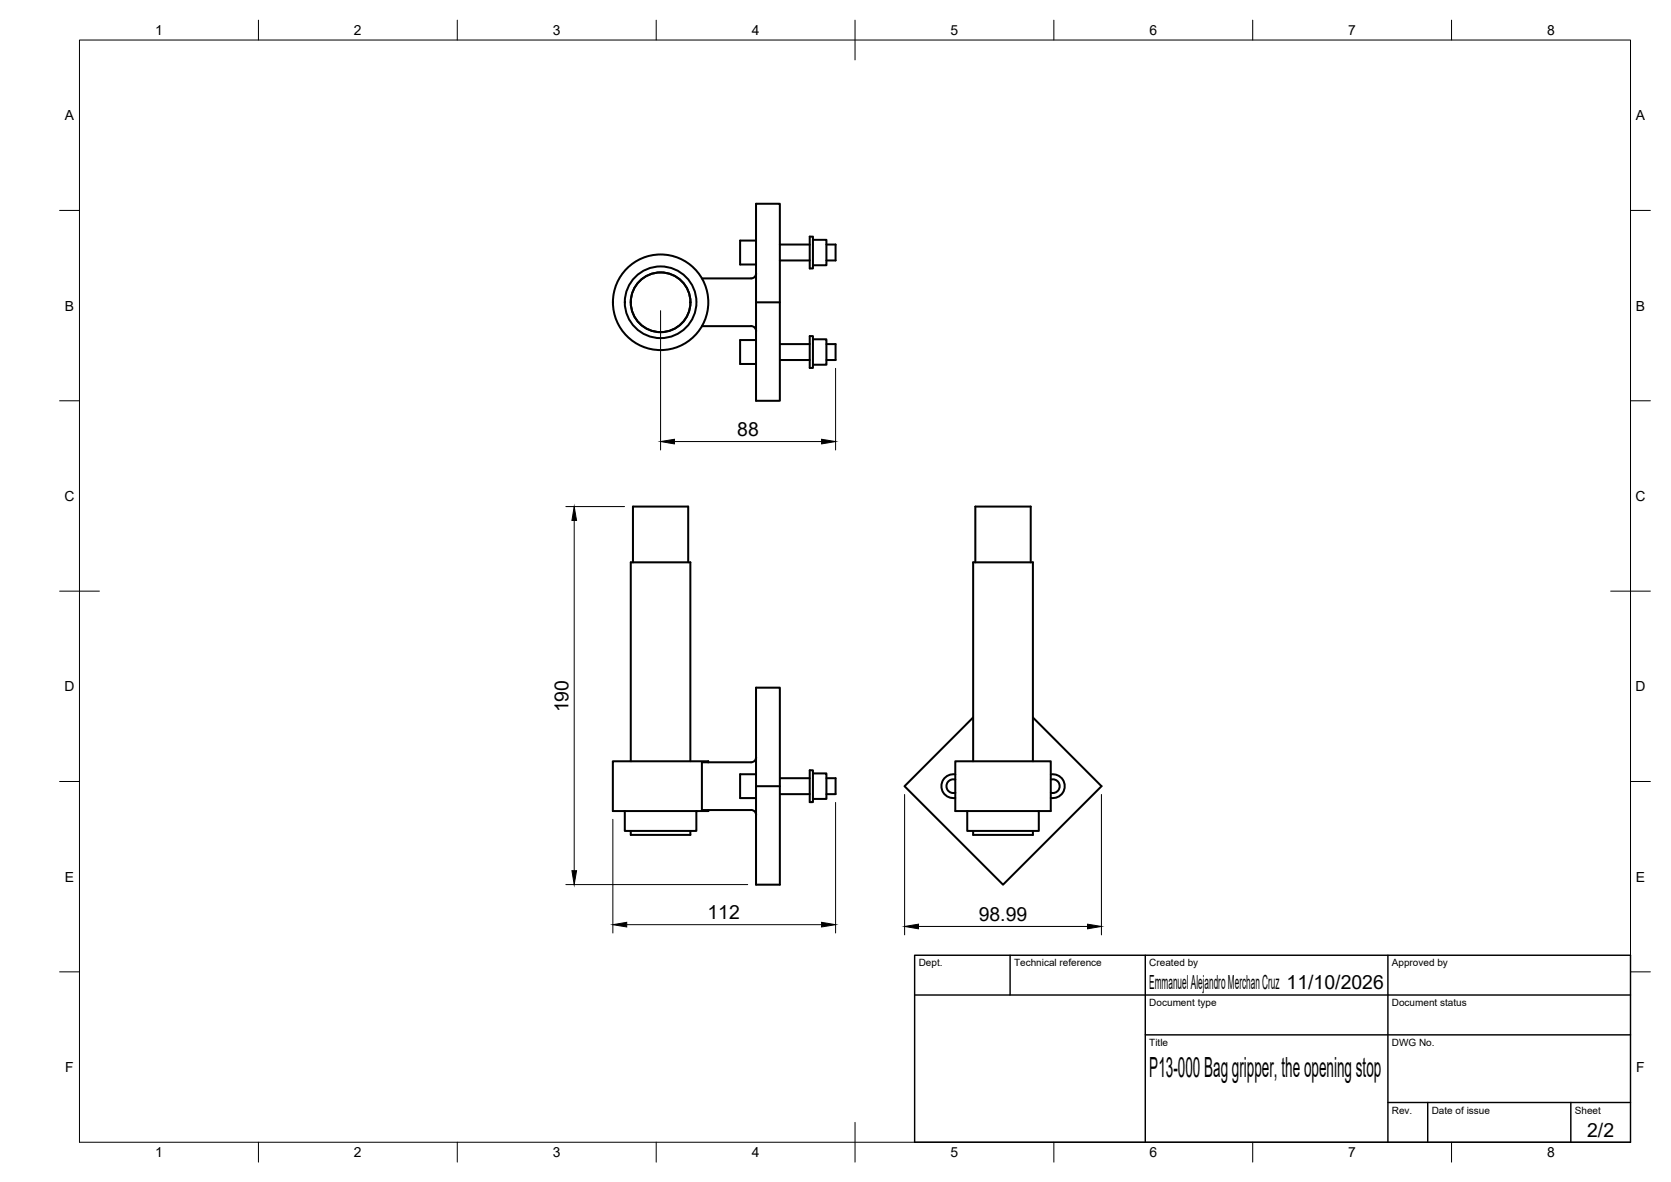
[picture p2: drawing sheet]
<svg xmlns="http://www.w3.org/2000/svg" width="420mm" height="297mm" viewBox="0 0 420 297" stroke-linecap="round" stroke-linejoin="round" font-family="sans-serif">
<!-- layer: Visible -->
<g fill="none" stroke="#000" stroke-width=".51">
<path d="M203.6 59.5h.8v8h-.8zM190.1 76h6v24.7h-6v-49.5h6v24.8M190.1 60.5h-4v6h4M190.1 68.7a1.26 1.26 0 0 1-1.2 1.3h-12.4M196.1 61.5h7.5M196.1 65.5h7.5M204.4 60.3h3.4v6.4h-3.4M207.8 61.5h2.3v4h-2.3M176.5 82l12.4-.1a1.26 1.26 0 0 1 1.2 1.3M190.1 85.5h-4v6h4M196.1 86.5h7.5M196.1 90.5h7.5"/>
<path d="M203.6 84.5h.8v8h-.8zM204.4 85.3h3.4v6.4h-3.4M207.8 86.5h2.3v4h-2.3M159.2 141.3v-14h13.8v14M245.2 141.3v-14h14v14M190.1 172.8h6v49.5h-6zM158.6 191.3v-50h15v50M178.1 191.6v-.3h-24v12.5h24v-.2M190.1 194.6h-4v6h4M190.1 197.6h6M190.1 190.3a1.26 1.26 0 0 1-1.2 1.3h-12.4v12h12.3a1.22 1.22 0 0 1 1.3 1.2M196.1 195.6h7.5"/>
<path d="M196.1 199.6h7.5M203.6 193.6h.8v8h-.8zM204.4 194.4h3.4v6.4h-3.4M207.8 195.6h2.3v4h-2.3M240.2 191.3h24v12.5h-24zM240.2 194.6a3 3 0 0 0-3.5 3 3 3 0 0 0 3.5 2.9M240.2 195.9a1.73 1.73 0 0 0-2.2 1.7 1.73 1.73 0 0 0 2.2 1.6M244.7 180.3l-17.3 17.3 24.8 24.7 24.8-24.7-17.3-17.3M244.7 191.3v-50h15v50M264.2 195.9a1.73 1.73 0 0 1 2.2 1.7 1.73 1.73 0 0 1-2.2 1.6M264.2 194.6a3 3 0 0 1 3.5 3 3 3 0 0 1-3.5 2.9M157.1 203.8v5h18v-5"/>
<path d="M158.6 208.8v1h15v-1M243.2 203.8v5h18v-5M244.7 208.8v1h15v-1"/>
<circle cx="166.1" cy="76" r="7.5"/>
<circle cx="166.1" cy="76" r="9"/>
<circle cx="166.1" cy="76" r="12"/>
</g>
<!-- layer: BORDER -->
<g fill="none" stroke="#000" stroke-width=".25">
<path d="M20 10.1h390v276.9h-390zM65 5.1v5M115 5.1v5M165 5.1v5M215 5.1v10M265 5.1v5M315 5.1v5M365 5.1v5M15 52.9h5M410 52.9h5M15 100.7h5M410 100.7h5"/>
<path d="M15 148.6h10M405 148.6h10M15 196.4h5M410 196.4h5M15 244.2h5M410 244.2h5M65 287v5M115 287v5M165 287v5M215 282.1v9.9M265 287v5M315 287v5"/>
<path d="M365 287v5"/>
</g>
<!-- layer: TITLEBLOCK -->
<path d="M230 240.1h180v46.9h-180zM230 250h180M254 240.1v9.9M288 240.1v46.9M349 240.1v46.9M288 260.1h122M349 277.1h61M359 277.1v9.9M395 277.1v9.9" fill="none" stroke="#000" stroke-width=".36"/>
<!-- layer: FD_Dimensions -->
<path d="M166.1 78.1v35M210.1 92.6v20.5M169.6 111h37M142.3 127.3h14.7M144.4 130.8v88M227.5 199.7v35.2M276.9 199.7v35.2M154.1 205.9v28.6M210.1 201.7v32.8M142.3 222.3h45.7M157.6 232.4h49M230.9 232.8h42.6" fill="none" stroke="#000" stroke-width=".25"/>
<path d="M166.1 111l3.5-.6v1.2zM206.6 110.4l3.5 .6-3.5 .6zM144.4 127.3l.6 3.5h-1.2zM143.8 218.8h1.2l-.6 3.5zM154.1 232.4l3.5-.6v1.1zM206.6 231.8l3.5 .6-3.5 .5zM227.5 232.8l3.4-.6v1.2zM273.5 232.2l3.4 .6-3.4 .6z" fill="#000" stroke="#000" stroke-width=".25"/>
<text font-size="7" x="289" y="270.6">P13-000 Bag gripper, the opening stop</text>
<g font-size="4.9">
<text x="185.4" y="109.5">88</text>
<text x="142.9" y="179" transform="rotate(-90 142.9 179)">190</text>
<text x="177.9" y="231">112</text>
<text x="246.1" y="231.4">98.99</text>
<text x="289" y="248.5">Emmanuel Alejandro Merchan Cruz 11/10/2026</text>
<text x="399.1" y="285.7">2/2</text>
</g>
<g font-size="3.5">
<text x="39" y="8.8">1</text>
<text x="89" y="8.8">2</text>
<text x="139" y="8.8">3</text>
<text x="189" y="8.8">4</text>
<text x="239" y="8.8">5</text>
<text x="289" y="8.8">6</text>
<text x="339" y="8.8">7</text>
<text x="389" y="8.8">8</text>
<text x="16.3" y="30.2">A</text>
<text x="411.3" y="30.2">A</text>
<text x="16.3" y="78">B</text>
<text x="411.3" y="78">B</text>
<text x="16.2" y="125.9">C</text>
<text x="411.2" y="125.9">C</text>
<text x="16.2" y="173.7">D</text>
<text x="411.2" y="173.7">D</text>
<text x="16.3" y="221.6">E</text>
<text x="411.3" y="221.6">E</text>
<text x="16.4" y="269.4">F</text>
<text x="411.4" y="269.4">F</text>
<text x="39" y="290.8">1</text>
<text x="89" y="290.8">2</text>
<text x="139" y="290.8">3</text>
<text x="189" y="290.8">4</text>
<text x="239" y="290.8">5</text>
<text x="289" y="290.8">6</text>
<text x="339" y="290.8">7</text>
<text x="389" y="290.8">8</text>
</g>
<g font-size="2.5">
<text x="231" y="242.9">Dept.</text>
<text x="255" y="242.9">Technical reference</text>
<text x="289" y="242.9">Created by</text>
<text x="350" y="242.9">Approved by</text>
<text x="289" y="252.8">Document type</text>
<text x="350" y="252.8">Document status</text>
<text x="289" y="262.9">Title</text>
<text x="350" y="262.9">DWG No.</text>
<text x="350" y="279.9">Rev.</text>
<text x="360" y="279.9">Date of issue</text>
<text x="396" y="279.9">Sheet</text>
</g>
</svg>
